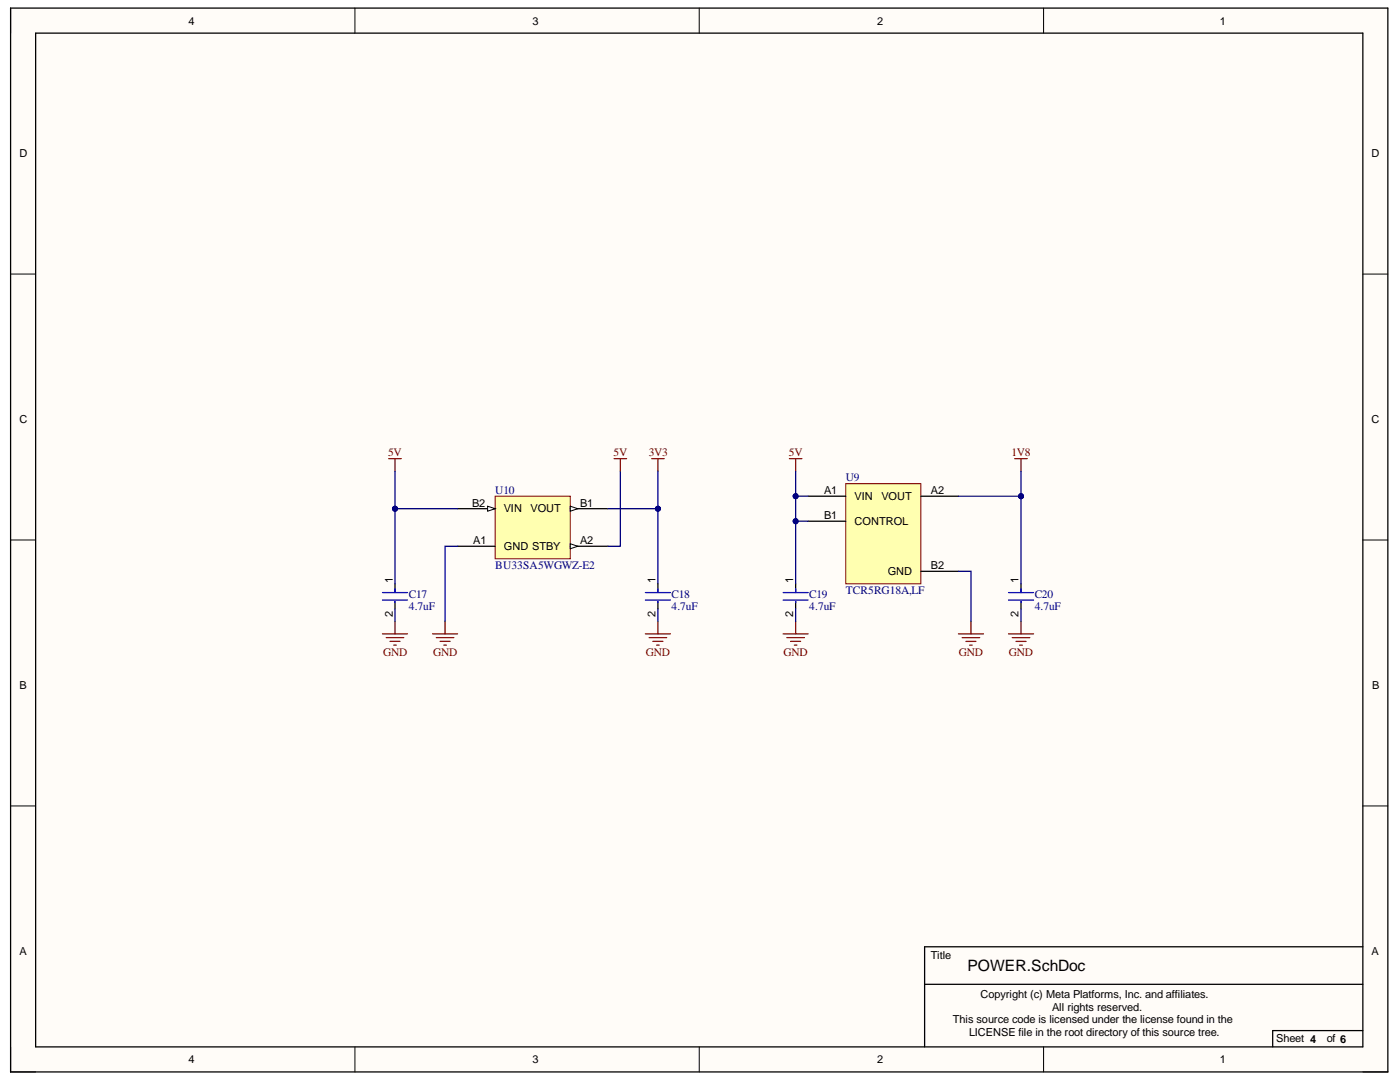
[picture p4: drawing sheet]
<svg xmlns="http://www.w3.org/2000/svg" width="279mm" height="216mm" viewBox="0 0 279 216" stroke-linecap="round" stroke-linejoin="round" font-family="sans-serif">
<g fill="#fffcf8">
<path d="M2.1 1.6h274.9v212.3h-274.9z" fill-rule="evenodd"/>
<path d="M7.1 6.6h264.9v202.3h-264.9z" fill-rule="evenodd"/>
</g>
<g fill="none" stroke="#000" stroke-width=".2">
<path d="M2.1 1.6v5M70.8 1.6v5M139.5 1.6v5M208.3 1.6v5M2.1 54.7h5M272 54.7h5M2.1 107.7h5M272 107.8h5M2.1 160.8h5M272 160.8h5M2.1 208.9v5h5M70.8 208.9v5"/>
<path d="M139.5 208.9v5M208.3 208.9v5M272 213.9h5"/>
</g>
<path d="M2.1 1.6h274.9v212.3h-274.9zM7.1 6.6h264.9v202.3h-264.9zM184.5 196.4h87.5M272 188.9h-87.5v20M272 205.6h-18v3.3" fill="none" stroke="#000" stroke-width=".25"/>
<path d="M98.8 99h15v12.5h-15z" fill-rule="evenodd" fill="#ffffb0"/>
<path d="M98.8 99h15v12.5h-15z" fill="none" stroke="#800000" stroke-width=".2"/>
<path d="M91.3 109h7.5M113.8 109h7.5" fill="none" stroke="#000" stroke-width=".25"/>
<path d="M113.8 108.5l1.5 .5-1.5 .5z" fill="#f8fcff"/>
<path d="M113.8 108.5l1.5 .5-1.5 .5z" fill="none" stroke="#000" stroke-width=".2"/>
<path d="M113.8 101.5h7.5" fill="none" stroke="#000" stroke-width=".25"/>
<path d="M113.8 101l1.5 .5-1.5 .5z" fill="#f8fcff"/>
<path d="M113.8 101l1.5 .5-1.5 .5z" fill="none" stroke="#000" stroke-width=".2"/>
<path d="M91.3 101.5h7.5" fill="none" stroke="#000" stroke-width=".25"/>
<path d="M97.3 101l1.5 .5-1.5 .5z" fill="#f8fcff"/>
<path d="M97.3 101l1.5 .5-1.5 .5z" fill="none" stroke="#000" stroke-width=".2"/>
<path d="M168.8 96.5h15v20h-15z" fill-rule="evenodd" fill="#ffffb0"/>
<path d="M168.8 96.5h15v20h-15z" fill="none" stroke="#800000" stroke-width=".2"/>
<path d="M161.3 99h7.5M183.8 99h7.5M161.3 104h7.5M183.8 114h7.5M203.8 116.5v1.7M203.8 120v1.5" fill="none" stroke="#000" stroke-width=".25"/>
<path d="M201.3 118.2h5M201.3 119.7h5M203.8 117.5v.7M203.8 120v.2" fill="none" stroke="#00f" stroke-width=".25"/>
<path d="M191.3 126.5h5M192 127.2h3.5M192.8 128h2M193.5 128.7h.5M193.8 124v2.5M201.3 126.5h5M202 127.2h3.5M202.8 128h2M203.5 128.7h.5M203.8 124v2.5" fill="none" stroke="#800000" stroke-width=".25"/>
<path d="M191.3 99h12.5v17.5" fill="none" stroke="#000080" stroke-width=".25"/>
<circle cx="203.8" cy="99" r=".5" fill="#000080"/>
<circle cx="203.8" cy="99" r=".5" fill="none" stroke="#000080" stroke-width=".2"/>
<path d="M161.3 99h-2.5v5h2.5M191.3 114h2.5v10M203.8 121.5v2.5" fill="none" stroke="#000080" stroke-width=".25"/>
<circle cx="158.8" cy="104" r=".5" fill="#000080"/>
<circle cx="158.8" cy="104" r=".5" fill="none" stroke="#000080" stroke-width=".2"/>
<circle cx="158.8" cy="99" r=".5" fill="#000080"/>
<circle cx="158.8" cy="99" r=".5" fill="none" stroke="#000080" stroke-width=".2"/>
<path d="M158.8 116.5v1.7M158.8 120v1.5" fill="none" stroke="#000" stroke-width=".25"/>
<path d="M156.3 118.2h5M156.3 119.7h5M158.8 117.5v.7M158.8 120v.2" fill="none" stroke="#00f" stroke-width=".25"/>
<path d="M158.8 104v12.5" fill="none" stroke="#000080" stroke-width=".25"/>
<circle cx="158.8" cy="104" r=".5" fill="#000080"/>
<circle cx="158.8" cy="104" r=".5" fill="none" stroke="#000080" stroke-width=".2"/>
<path d="M157.5 91.5h2.5M158.8 91.5v2.5M156.3 126.5h5M157 127.2h3.5M157.8 128h2M158.5 128.7h.5M158.8 124v2.5" fill="none" stroke="#800000" stroke-width=".25"/>
<path d="M158.8 94v5M158.8 121.5v2.5" fill="none" stroke="#000080" stroke-width=".25"/>
<circle cx="158.8" cy="99" r=".5" fill="#000080"/>
<circle cx="158.8" cy="99" r=".5" fill="none" stroke="#000080" stroke-width=".2"/>
<path d="M202.5 91.5h2.5M203.8 91.5v2.5" fill="none" stroke="#800000" stroke-width=".25"/>
<path d="M203.8 94v5" fill="none" stroke="#000080" stroke-width=".25"/>
<circle cx="203.8" cy="99" r=".5" fill="#000080"/>
<circle cx="203.8" cy="99" r=".5" fill="none" stroke="#000080" stroke-width=".2"/>
<path d="M77.6 91.5h2.5M78.8 91.5v2.5M76.3 126.5h5M77.1 127.2h3.5M77.8 128h2M78.6 128.7h.5M78.8 124v2.5M86.3 126.5h5M87.1 127.2h3.5M87.8 128h2M88.6 128.7h.5M88.8 124v2.5" fill="none" stroke="#800000" stroke-width=".25"/>
<path d="M78.8 116.5v1.7M78.8 120v1.5" fill="none" stroke="#000" stroke-width=".25"/>
<path d="M76.3 118.2h5M76.3 119.7h5M78.8 117.5v.7M78.8 120v.2" fill="none" stroke="#00f" stroke-width=".25"/>
<path d="M78.8 94v7.5h12.5" fill="none" stroke="#000080" stroke-width=".25"/>
<circle cx="78.8" cy="101.5" r=".5" fill="#000080"/>
<circle cx="78.8" cy="101.5" r=".5" fill="none" stroke="#000080" stroke-width=".2"/>
<path d="M78.8 101.5v15M91.3 109h-2.5v15" fill="none" stroke="#000080" stroke-width=".25"/>
<circle cx="78.8" cy="101.5" r=".5" fill="#000080"/>
<circle cx="78.8" cy="101.5" r=".5" fill="none" stroke="#000080" stroke-width=".2"/>
<path d="M123.8 94v15h-2.5M121.3 101.5h10v15M78.8 121.5v2.5" fill="none" stroke="#000080" stroke-width=".25"/>
<path d="M122.6 91.5h2.5M123.8 91.5v2.5" fill="none" stroke="#800000" stroke-width=".25"/>
<circle cx="131.3" cy="101.5" r=".5" fill="#000080"/>
<circle cx="131.3" cy="101.5" r=".5" fill="none" stroke="#000080" stroke-width=".2"/>
<path d="M131.3 116.5v1.7M131.3 120v1.5" fill="none" stroke="#000" stroke-width=".25"/>
<path d="M128.8 118.2h5M128.8 119.7h5M131.3 117.5v.7M131.3 120v.2" fill="none" stroke="#00f" stroke-width=".25"/>
<path d="M130.1 91.5h2.5M131.3 91.5v2.5" fill="none" stroke="#800000" stroke-width=".25"/>
<path d="M131.3 94v7.5" fill="none" stroke="#000080" stroke-width=".25"/>
<circle cx="131.3" cy="101.5" r=".5" fill="#000080"/>
<circle cx="131.3" cy="101.5" r=".5" fill="none" stroke="#000080" stroke-width=".2"/>
<path d="M128.8 126.5h5M129.6 127.2h3.4M130.3 128h2M131.1 128.7h.4M131.3 124v2.5" fill="none" stroke="#800000" stroke-width=".25"/>
<path d="M131.3 121.5v2.5" fill="none" stroke="#000080" stroke-width=".25"/>
<text font-size="3.1" x="193.1" y="193.8">POWER.SchDoc</text>
<g font-size="2.3" fill="#800000">
<text x="77.5" y="91">5V</text>
<text x="122.4" y="91">5V</text>
<text x="129.5" y="91">3V3</text>
<text x="157.5" y="91">5V</text>
<text x="201.9" y="91">1V8</text>
<text x="76.4" y="131">GND</text>
<text x="86.4" y="131">GND</text>
<text x="128.9" y="131">GND</text>
<text x="156.4" y="131">GND</text>
<text x="191.4" y="131">GND</text>
<text x="201.3" y="131">GND</text>
</g>
<g font-size="2.3" fill="#000080">
<text x="168.8" y="96">U9</text>
<text x="98.9" y="98.5">U10</text>
<text x="98.9" y="113.5">BU33SA5WGWZ-E2</text>
<text x="81.6" y="119.2">C17</text>
<text x="134" y="119.2">C18</text>
<text x="161.5" y="119.2">C19</text>
<text x="168.8" y="118.5">TCR5RG18A,LF</text>
<text x="206.5" y="119.2">C20</text>
<text x="81.6" y="121.8">4.7uF</text>
<text x="134" y="121.8">4.7uF</text>
<text x="161.5" y="121.8">4.7uF</text>
<text x="206.5" y="121.8">4.7uF</text>
</g>
<g font-size="2.2">
<text x="37.6" y="4.9">4</text>
<text x="106.3" y="4.9">3</text>
<text x="175" y="4.9">2</text>
<text x="243.5" y="4.9">1</text>
<text x="3.9" y="31.4">D</text>
<text x="273.7" y="31.4">D</text>
<text x="3.9" y="84.5">C</text>
<text x="273.7" y="84.5">C</text>
<text x="94.2" y="101.1">B2</text>
<text x="115.8" y="101.1">B1</text>
<text x="164.5" y="98.5">A1</text>
<text x="170.6" y="99.8">VIN</text>
<text x="175.9" y="99.8">VOUT</text>
<text x="185.8" y="98.5">A2</text>
<text x="100.5" y="102.2">VIN</text>
<text x="105.9" y="102.2">VOUT</text>
<text x="164.5" y="103.5">B1</text>
<text x="170.6" y="104.8">CONTROL</text>
<text x="94.5" y="108.5">A1</text>
<text x="100.5" y="109.8">GND STBY</text>
<text x="115.8" y="108.5">A2</text>
<text x="185.8" y="113.5">B2</text>
<text x="78.4" y="116.3" transform="rotate(-90 78.4 116.3)">1</text>
<text x="130.8" y="116.3" transform="rotate(-90 130.8 116.3)">1</text>
<text x="158.3" y="116.3" transform="rotate(-90 158.3 116.3)">1</text>
<text x="177.2" y="114.8">GND</text>
<text x="203.3" y="116.3" transform="rotate(-90 203.3 116.3)">1</text>
<text x="78.4" y="123.1" transform="rotate(-90 78.4 123.1)">2</text>
<text x="130.8" y="123.1" transform="rotate(-90 130.8 123.1)">2</text>
<text x="158.3" y="123.1" transform="rotate(-90 158.3 123.1)">2</text>
<text x="203.3" y="123.1" transform="rotate(-90 203.3 123.1)">2</text>
<text x="3.9" y="137.6">B</text>
<text x="273.8" y="137.6">B</text>
<text x="3.9" y="190.7">A</text>
<text x="185.8" y="191.4">Title</text>
<text x="273.7" y="190.7">A</text>
<text x="195.7" y="199.2">Copyright (c) Meta Platforms, Inc. and affiliates.</text>
<text x="210" y="201.6">All rights reserved.</text>
<text x="190.2" y="204.2">This source code is licensed under the license found in the</text>
<text x="193.4" y="206.6">LICENSE file in the root directory of this source tree.</text>
<text x="254.7" y="207.9">Sheet 4</text>
<text x="264.8" y="207.9">of 6</text>
<text x="37.6" y="212.1">4</text>
<text x="106.3" y="212.1">3</text>
<text x="175" y="212.1">2</text>
<text x="243.5" y="212.1">1</text>
</g>
</svg>
